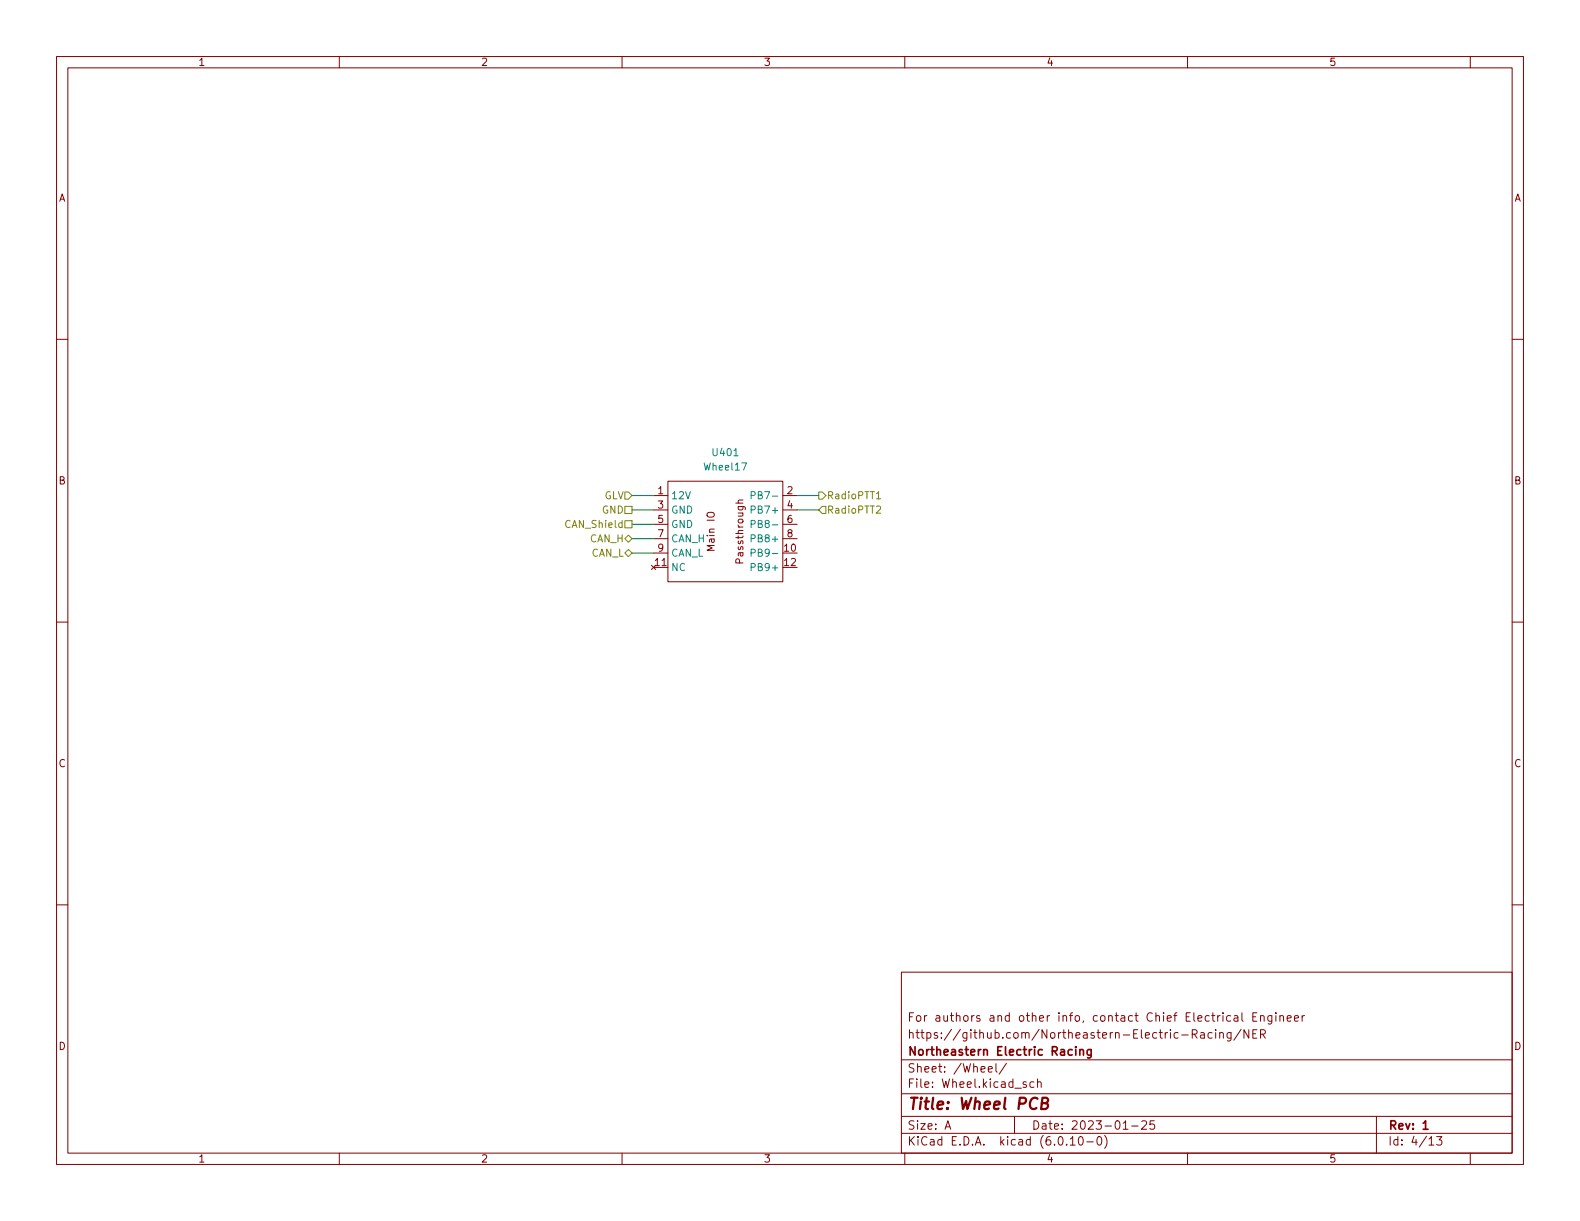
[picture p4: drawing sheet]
<svg xmlns="http://www.w3.org/2000/svg" width="279mm" height="216mm" viewBox="0 0 279 216" stroke-linecap="round" stroke-linejoin="round" font-family="sans-serif">
<g fill="none" stroke="#840000" stroke-width=".18">
<path d="M10 10h259.4v195.9h-259.4zM12 12h255.4v191.9h-255.4zM60 10v2M110 10v2M160 10v2M210 10v2M260 10v2M10 60h2M267.4 60h2M115.2 99.9l.8 .8M115.6 87.6h2.5M115.6 90.2h2.5"/>
<path d="M115.6 92.7h2.5M115.6 95.3h2.5M115.6 97.8h2.5M116 99.9l-.8 .8M118.1 85.1h20.3v17.8h-20.3zM131.4 88.4l-.8 .1-.1 .3 .2 .2M138.4 87.6h2.6M138.4 90.2h2.6M138.4 92.7h2.6M138.4 95.3h2.6M10 110h2M115.6 100.3h2.5"/>
<path d="M267.4 110h2M10 160h2M267.4 160h2M159.4 171.9h108v32h-108zM217.6 179.6h-.4l-.3 .3v.4l.1 .2h.6M218.3 179.6h.5l.1 1M218.9 179.9l-.5 .1a.29 .29 0 0 0-.2 .3 .29 .29 0 0 0 .2 .3l.5-.1M219.6 179.1v1.3l.2 .2M221.5 179.8h.5M222.3 179.1h-.8v1.5h.8M222.9 179.7l.2-.1h.4v1M222.9 179.6v1"/>
<path d="M224.9 179.6v1.2l-.3 .3-.3-.1M224.9 179.6h-.4l-.3 .3v.4l.1 .2h.6M225.6 179.1v.1M225.6 179.6v1M226.3 179.7l.2-.1h.4l.1 1M226.3 179.6v1M230.3 179.6v1M230.7 179.6h-.3l-.1 .3M159.4 197.4h108M159.4 193.4h108M159.4 187.4h108M167.1 199.7l.5-1.5 .5 1.5"/>
<path d="M167.3 199.2h.7M174.8 189.1l.7-.2-.1-.2-.4-.1-.2 .2v.7h.6M176.1 188.1v1.3l.2 .2M178 188l-1.3 1.9M179.4 197.4v3M181.5 191.4l-.4-.1-.2 .2 .1 .2 .5 .2v.3h-.6M182.8 191.4l-.4-.1-.3 .3v.4l.2 .2h.5M183.5 191.4l.2-.1 .3 .1 .1 .9M183.5 190.8v1.5M198.6 199.7h.9M200.1 199.1h1.2M201.9 198.3l.6-.1 .2 .1 .1 .3-1 1.1h1"/>
<path d="M204.1 198.2h-.7l-.1 .7 .2-.2 .5 .1 .2 .2-.1 .5-.2 .2-.6-.2M209 183h1.1M210.8 182.9l.7-.1 .2-.2-.1-.4-.2-.1h-.6v1.5M211.2 182.9l.5 .7M212.3 182.6h.6l.1 1M213 182.9l-.5 .1a.29 .29 0 0 0-.2 .3 .29 .29 0 0 0 .2 .3l.5-.1M214.3 182.6h-.4l-.3 .3v.4l.2 .2h.5M215 182.1v.1M215 182.6v1M215.7 182.7l.2-.1h.4v1M215.7 182.6v1M217.7 182.6v1.2l-.3 .3-.4-.1"/>
<path d="M217.7 182.6h-.4l-.3 .3v.4l.1 .2h.6M219.5 182l-1.3 1.9M220.8 182.1v1.5l-.8-1.5v1.5M221.5 182.8h.5M222.3 182.1h-.8v1.5h.8M222.9 182.9l.7-.1 .2-.2-.1-.4-.2-.1h-.6v1.5M223.3 182.9l.5 .7M227.6 180.1l.7-.2v-.3h-.5l-.2 .2 .1 .7h.6M228.9 180.1l.7-.2-.1-.3h-.4l-.2 .2 .1 .7h.5M243.4 197.4v6.5M60 203.9v2M110 203.9v2"/>
<path d="M159.4 200.4h108M160 203.9v2M189.3 201.4l.4-.4v1.5M189.3 202.5h.8M190.9 201h.1a.81 .81 0 0 1 .6 .6 .81 .81 0 0 1-.3 .8l-.1 .1a.81 .81 0 0 1-.6-.6 .81 .81 0 0 1 .3-.9zM192.2 201.9h1.1M194.2 201h.1a.81 .81 0 0 1 .6 .6 .81 .81 0 0 1-.3 .8l-.1 .1a.81 .81 0 0 1-.6-.6 .81 .81 0 0 1 .3-.9zM195.3 200.8a1.72 1.72 0 0 1 0 2.2M210 203.9v2M252.7 201.4l.4-.4v1.5M252.7 202.5h.8M254 201h1l-.5 .5 .4 .2v.6l-.2 .2h-.4l-.3-.2"/>
<path d="M260 203.9v2"/>
</g>
<path d="M190.2 185.1v.1M190.2 185.6v1M191 185.7l.2-.1 .3 .1 .1 .9M191 185.6v1M193 185.6v1.2l-.3 .3-.4-.1M193 185.7l-.5-.1-.3 .3v.4l.2 .2h.6M251.7 198.6l.4-.4v1.5M251.7 199.7h.8" fill="none" stroke="#840000" stroke-width=".3"/>
<path d="M184.2 195.1l.9-.1a.46 .46 0 0 0 .3-.5 .46 .46 0 0 0-.4-.4h-.6l-.3 2h.8a.53 .53 0 0 0 .4-.5 .53 .53 0 0 0-.4-.5" fill="none" stroke="#840000" stroke-width=".4"/>
<path d="M132.8 97.8l.6-.1 .2-.2-.1-.3-.7-.1v1.3M132.8 87.6l.6-.1 .2-.1-.1-.3-.7-.2v1.3M132.8 90.1h.6l.2-.2-.1-.3-.7-.1v1.2M132.8 92.7l.6-.1 .2-.2-.1-.3-.7-.1v1.3M132.8 95.2h.6l.2-.2-.1-.3-.7-.1v1.2M132.8 100.3l.6-.1 .2-.1-.1-.3-.7-.2v1.3" fill="none" stroke="#008484" stroke-width=".18"/>
<path d="M110.5 97.8l.6-.6 .7 .6-.7 .6zM110.5 95.3l.6-.7 .7 .7-.7 .6zM110.5 92.1h1.3v1.2h-1.3zM110.5 87h.6l.7 .6-.7 .7h-.6zM110.5 89.5h1.3v1.3h-1.3zM144.8 87h.6l.6 .6-.6 .7h-.6zM145.4 89.5h.6v1.3h-.6l-.6-.6zM155 89.6l.5-.1 .2 .3-.8 .9h.8M155 88.2h.7" fill="none" stroke="#848400" stroke-width=".18"/>
<path d="M111.8 95.3h3.8M111.8 92.7h3.8M111.8 97.8h3.8M111.8 90.2h3.8M111.8 87.6h3.8M141 90.2h3.8M141 87.6h3.8" fill="none" stroke="#008400" stroke-width=".18"/>
<text font-size="2.8" fill="#840000" x="160.4" y="196.2">Title: Wheel PCB</text>
<g font-size="2.1" fill="#840000">
<text x="160.4" y="183.6">https://github.com/Northeastern-Electric-Racing/NER</text>
<text x="160.4" y="180.6">For authors and other info, contact Chief Electrical Engineer</text>
<text x="160.4" y="189.7">Sheet: /Wheel/</text>
<text x="160.4" y="186.7">Northeastern Electric Racing</text>
<text x="160.4" y="192.4">File: Wheel.kicad_sch</text>
<text x="160.4" y="202.5">KiCad E.D.A. kicad (6.0.10-0)</text>
<text x="160.4" y="199.7">Size: A</text>
<text x="182.4" y="199.7">Date: 2023-01-25</text>
<text x="245.4" y="199.7">Rev: 1</text>
<text x="245.4" y="202.5">Id: 4/13</text>
</g>
<g font-size="1.8" fill="#840000">
<text x="35" y="11.6">1</text>
<text x="85" y="11.6">2</text>
<text x="135" y="11.6">3</text>
<text x="185" y="11.6">4</text>
<text x="235" y="11.6">5</text>
<text x="10.3" y="35.6">A</text>
<text x="267.7" y="35.6">A</text>
<text x="10.3" y="85.7">B</text>
<text x="116.3" y="87.4">1</text>
<text x="116.3" y="89.9">3</text>
<text x="139.2" y="87.4">2</text>
<text x="139.2" y="89.9">4</text>
<text x="267.7" y="85.7">B</text>
<text x="116.3" y="92.5">5</text>
<text x="116.3" y="95">7</text>
<text x="139.2" y="92.5">6</text>
<text x="139.2" y="95">8</text>
<text x="115.9" y="100.1">11</text>
<text x="116.3" y="97.5">9</text>
<text x="126.4" y="97.2" transform="rotate(-90 126.4 97.2)">Main IO</text>
<text x="131.4" y="99.4" transform="rotate(-90 131.4 99.4)">Passthrough</text>
<text x="138.7" y="97.5">10</text>
<text x="138.7" y="100.1">12</text>
<text x="10.3" y="135.6">C</text>
<text x="267.7" y="135.6">C</text>
<text x="10.3" y="185.7">D</text>
<text x="267.7" y="185.7">D</text>
<text x="35" y="205.6">1</text>
<text x="85" y="205.6">2</text>
<text x="135" y="205.6">3</text>
<text x="185" y="205.6">4</text>
<text x="235" y="205.6">5</text>
</g>
<g font-size="1.8" fill="#008484">
<text x="124.7" y="83.2">Wheel17</text>
<text x="126.2" y="80.6">U401</text>
<text x="118.6" y="88.3">12V</text>
<text x="133.9" y="88.3">PB7-</text>
<text x="118.6" y="90.8">GND</text>
<text x="118.6" y="93.3">GND</text>
<text x="118.6" y="95.9">CAN_H</text>
<text x="133.4" y="90.8">PB7+</text>
<text x="133.4" y="95.9">PB8+</text>
<text x="133.9" y="93.3">PB8-</text>
<text x="118.6" y="101">NC</text>
<text x="118.6" y="98.4">CAN_L</text>
<text x="133.4" y="101">PB9+</text>
<text x="133.9" y="98.4">PB9-</text>
</g>
<g font-size="1.8" fill="#848400">
<text x="106.8" y="88.3">GLV</text>
<text x="146.2" y="88.3">RadioPTT1</text>
<text x="100.3" y="93.3">CAN_Shield</text>
<text x="104.3" y="95.9">CAN_H</text>
<text x="106.5" y="90.8">GND</text>
<text x="146.2" y="90.8">RadioPTT2</text>
<text x="104.5" y="98.4">CAN_L</text>
</g>
</svg>
